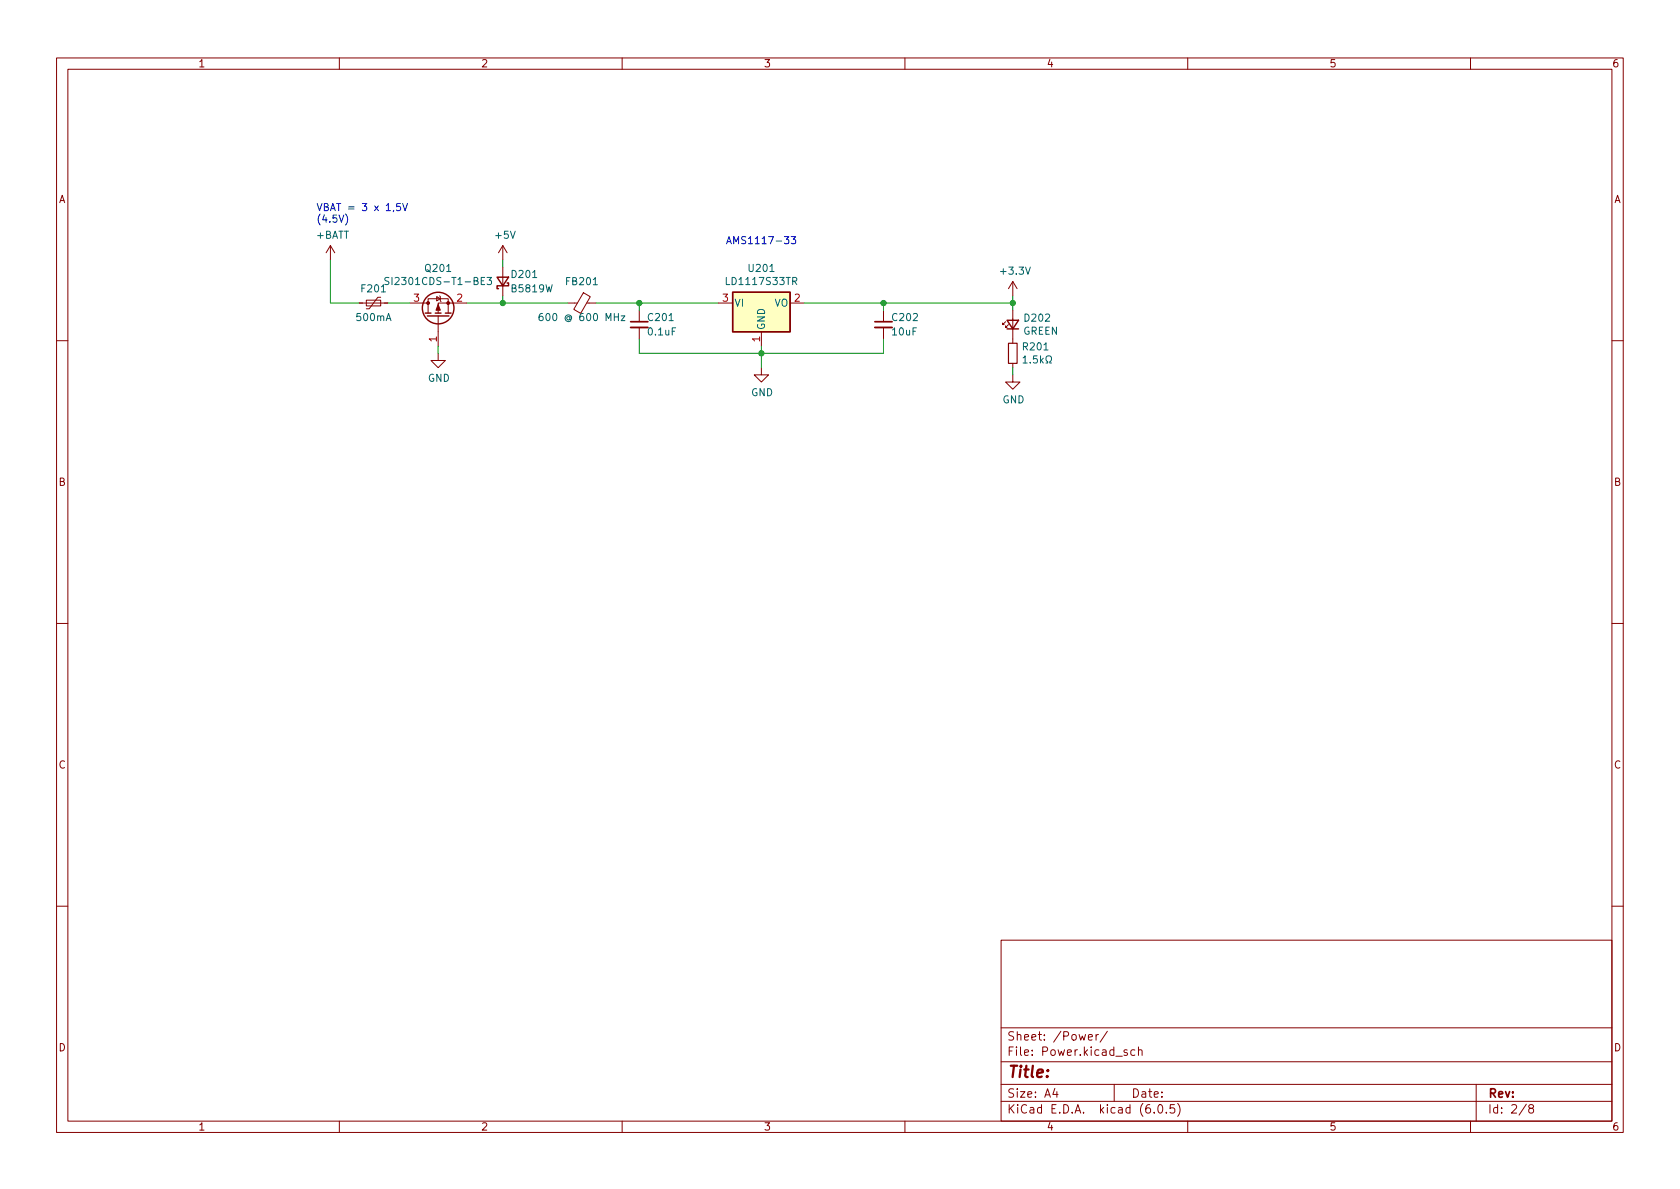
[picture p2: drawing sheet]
<svg xmlns="http://www.w3.org/2000/svg" width="297mm" height="210mm" viewBox="0 0 297 210" stroke-linecap="round" stroke-linejoin="round" font-family="sans-serif">
<g fill="none" stroke="#840000" stroke-width=".18">
<path d="M10 10.2h277v190.1h-277zM12 12.2h273v186.1h-273zM60 10.2v2M110 10.2v2M160 10.2v2M210 10.2v2M260 10.2v2M58.4 43.4l-.7 1.3M58.4 43.4v2.6M58.4 43.4l.8 1.3M63.5 53.6h5.1M64.8 53.1h2.5v1h-2.5z"/>
<path d="M67.3 52.6h-.5l-1.5 2h-.5M72.4 53.6h3.3M75.7 55.4v-2.6h3.5v2.6M77.2 52.4l.7 .4-.7 .4zM77.5 55.9v5.3M77.7 52.3l.2 .1v.8l.1 .1M82.5 53.6h-5v1.8M88.9 43.4v2.6M88.9 47.2v5.1M88.9 43.4l-.8 1.3M88.9 43.4l.8 1.3M100.3 53.6h1.8"/>
<path d="M103.1 51.8l1.3 .7-1.7 2.9-1.3-.7zM103.8 53.6h1.6M113 54.9v2M113 57.9v2M127 53.6h2.5M134.6 58.7v2.5M139.7 53.6h2.5M156.2 54.9v2M156.2 57.9v2M177.8 56.9l-.5 .5v-.3v.3h.2M178.3 57.4l-.5 .5v-.2v.2h.3M179.1 49.8l-.8 1.2"/>
<path d="M179.1 49.8v2.5M179.1 54.9v5.8M179.1 49.8l.7 1.2M10 60.2h2M77.5 62.5v1.2h1.2l-1.2 1.3-1.3-1.3h1.3M134.6 65v1.3h1.3l-1.3 1.3-1.3-1.3h1.3M179.1 66.3v1.3h1.2l-1.2 1.2-1.3-1.2h1.3M179.1 64.3v.7M285 60.2h2M10 110.2h2M285 110.2h2M10 160.2h2"/>
<path d="M177 166.3h108v32h-108zM285 160.2h2M60 198.3v2M110 198.3v2M160 198.3v2M177 194.8h108M177 191.8h108M177 187.8h108M177 181.8h108M186.5 192.5l-.4 1h1M186.9 193v1M192.4 183.4l.7-.1v-.3l-.5-.1-.2 .2 .1 .8h.6"/>
<path d="M193.8 182.9v1M194.2 182.9l-.3 .1-.1 .2M195.8 182.4l-1.3 1.9M197 191.8v3M199.3 185.7l-.4-.1-.2 .2 .1 .3 .5 .1v.4h-.6M200.6 185.7l-.4-.1-.3 .3v.4l.2 .3h.5M201.3 185.8l.2-.2 .4 .1v.9M201.3 185.1v1.5M204.1 196.7v.1M204.9 195.4l.2-.1a.81 .81 0 0 1 .6 .7 .81 .81 0 0 1-.3 .8h-.2a.81 .81 0 0 1-.6-.6 .81 .81 0 0 1 .3-.8zM206.2 196.7v.1M207.6 195.3h-.7v.7l.2-.1 .5 .1 .1 .2-.1 .5-.2 .1-.5-.1"/>
<path d="M208.2 195.1a1.72 1.72 0 0 1 0 2.3M210 198.3v2M260 198.3v2M261 191.8v6.5M269.9 195.3l-1.3 1.9M270.6 196l-.3-.3 .1-.2 .2-.2 .4 .1 .2 .2-.1 .2-.7 .2-.1 .3v.2l.3 .3h.4l.2-.3-.1-.4-.2-.1"/>
</g>
<g fill="none" stroke="#840000" stroke-width=".25">
<path d="M75.2 55.4h1M75.6 55.9h3.8M77 55.4h1M78.7 55.4h1.1M87.9 49h2l-1 1.5zM89.7 50h.2v.5h-2v.5h.2M129.5 51.7h10.2v7h-10.2zM178.1 56.6h2l-1 1.6zM178.1 58.2h2"/>
<circle cx="77.5" cy="54.5" r="2.79"/>
</g>
<path d="M68.8 49.1h-.5l-.2 .1v.3l.5 .3 .2 .3-.3 .2h-.5M86.1 49.1h.8l-.4 .4 .3 .2v.5l-.1 .1-.6-.1M95.9 55.4l-.3 .1a.86 .86 0 0 0 0 1.2l.4-.1v-.4l-.2-.3-.4 .1-.1 .2M109.8 55.9h.7l-.7 .8h.7M180.9 63.3l.4-.4v1.3M180.9 64.2h.7M182.2 64.1v.1M183.4 62.9h-.6l-.1 .6 .2-.1 .4 .1 .1 .2v.4l-.2 .1-.5-.1M184 62.9v1.3M184.1 63.7l.4 .5M184.5 63.3l-.5 .5M184.9 64.2h.3v-.2a.54 .54 0 0 1-.2-.8 .54 .54 0 0 1 .7-.2 .58 .58 0 0 1-.1 1v.2h.3" fill="none" stroke="#006464" stroke-width=".18"/>
<path d="M111.5 57.9h3.1M154.7 57.9h3" fill="none" stroke="#840000" stroke-width=".33"/>
<path d="M111.5 56.9h3.1M154.7 56.9h3" fill="none" stroke="#840000" stroke-width=".3"/>
<path d="M129.5 51.7h10.2v7h-10.2z" fill="#ffffc2" stroke="#ffffc2" stroke-width=".18"/>
<path d="M178.3 60.7h1.5v3.6h-1.5z" fill="none" stroke="#840000" stroke-width=".2"/>
<g fill="#840000" stroke="#840000" stroke-width=".18">
<path d="M77.5 53.8l.4 1.1h-.8z"/>
<circle cx="79.2" cy="53.6" r=".25"/>
<circle cx="75.7" cy="53.6" r=".25"/>
</g>
<path d="M61.1 37.8a1.46 1.46 0 0 1 0 2M69.6 37.2l-.1 .2M70.8 36h-.6l-.1 .6 .2-.1h.4l.1 .2v.4l-.2 .2-.5-.2M71.2 36l.4 1.3 .4-1.3M138.7 41.8h.8l-.4 .5 .3 .1v.6l-.2 .1-.5-.1M139.9 41.8h.8l-.4 .5 .3 .1v.6l-.2 .1-.5-.1" fill="none" stroke="#0000c2" stroke-width=".18"/>
<g fill="none" stroke="#009600" stroke-width=".18">
<path d="M58.4 46v7.6h5.1M68.6 53.6h3.8M82.5 53.6h17.8M88.9 46v1.2M88.9 52.3v1.3M105.4 53.6h21.6M113 59.9v2.6h43.2v-2.6M113 53.6v1.3M142.2 53.6h36.9M156.2 53.6v1.3M179.1 52.3v2.6M77.5 61.2v1.3"/>
<path d="M134.6 61.2v3.8M179.1 65v1.3"/>
</g>
<g fill="#009600" stroke="#009600" stroke-width=".18">
<circle cx="156.2" cy="53.6" r=".46"/>
<circle cx="113" cy="53.6" r=".46"/>
<circle cx="134.6" cy="62.5" r=".46"/>
<circle cx="88.9" cy="53.6" r=".46"/>
<circle cx="179.1" cy="53.6" r=".46"/>
</g>
<text font-size="2.8" fill="#840000" x="178" y="190.6">Title:</text>
<g font-size="2.1" fill="#840000">
<text x="178" y="184">Sheet: /Power/</text>
<text x="178" y="186.7">File: Power.kicad_sch</text>
<text x="178" y="196.9">KiCad E.D.A. kicad (6.0.5)</text>
<text x="178" y="194.1">Size: A4</text>
<text x="200" y="194.1">Date:</text>
<text x="263" y="194.1">Rev:</text>
<text x="263" y="196.9">Id: 2/8</text>
</g>
<g font-size="1.8" fill="#840000">
<text x="35" y="11.9">1</text>
<text x="85" y="11.9">2</text>
<text x="135" y="11.9">3</text>
<text x="185" y="11.9">4</text>
<text x="235" y="11.9">5</text>
<text x="285" y="11.9">6</text>
<text x="10.3" y="35.9">A</text>
<text x="285.3" y="35.9">A</text>
<text x="10.3" y="85.9">B</text>
<text x="285.3" y="85.9">B</text>
<text x="10.3" y="135.9">C</text>
<text x="285.3" y="135.9">C</text>
<text x="10.3" y="185.9">D</text>
<text x="285.3" y="185.9">D</text>
<text x="35" y="199.9">1</text>
<text x="85" y="199.9">2</text>
<text x="135" y="199.9">3</text>
<text x="185" y="199.9">4</text>
<text x="235" y="199.9">5</text>
<text x="285" y="199.9">6</text>
</g>
<g font-size="1.8" fill="#0000c2">
<text x="55.9" y="37.3">VBAT = 3 x 1,5V</text>
<text x="55.9" y="39.4">(4.5V)</text>
<text x="128.3" y="43.2">AMS1117-33</text>
</g>
<g font-size="1.8" fill="#006464">
<text x="55.9" y="42.2">+BATT</text>
<text x="87.7" y="42.2">+5V</text>
<text x="64" y="51.7">F201</text>
<text x="69.5" y="50.4">SI2301CDS-T1-BE3</text>
<text x="75.3" y="48.1">Q201</text>
<text x="90.6" y="49.1">D201</text>
<text x="90.6" y="51.7">B5819W</text>
<text x="100.2" y="50.4">FB201</text>
<text x="128.7" y="50.4">LD1117S33TR</text>
<text x="132.5" y="48.1">U201</text>
<text x="177.1" y="48.6">+3.3V</text>
<text x="63.1" y="56.8">500mA</text>
<text x="96.5" y="56.8">600 @ 600 MHz</text>
<text x="114.7" y="59.3">0.1uF</text>
<text x="114.7" y="56.8">C201</text>
<text x="129.8" y="54.2">VI</text>
<text x="135.3" y="58.4" transform="rotate(-90 135.3 58.4)">GND</text>
<text x="136.9" y="54.2">VO</text>
<text x="157.8" y="59.3">10uF</text>
<text x="157.9" y="56.8">C202</text>
<text x="180.9" y="59.2">GREEN</text>
<text x="181.3" y="56.9">D202</text>
<text x="181" y="61.9">R201</text>
<text x="75.6" y="67.5">GND</text>
<text x="132.8" y="70">GND</text>
<text x="177.2" y="71.3">GND</text>
</g>
<g font-size="1.8" fill="#a90000">
<text x="73.2" y="53.3">3</text>
<text x="80.8" y="53.3">2</text>
<text x="127.8" y="53.3">3</text>
<text x="140.5" y="53.3">2</text>
<text x="77.2" y="60.4" transform="rotate(-90 77.2 60.4)">1</text>
<text x="134.4" y="60.4" transform="rotate(-90 134.4 60.4)">1</text>
</g>
</svg>
